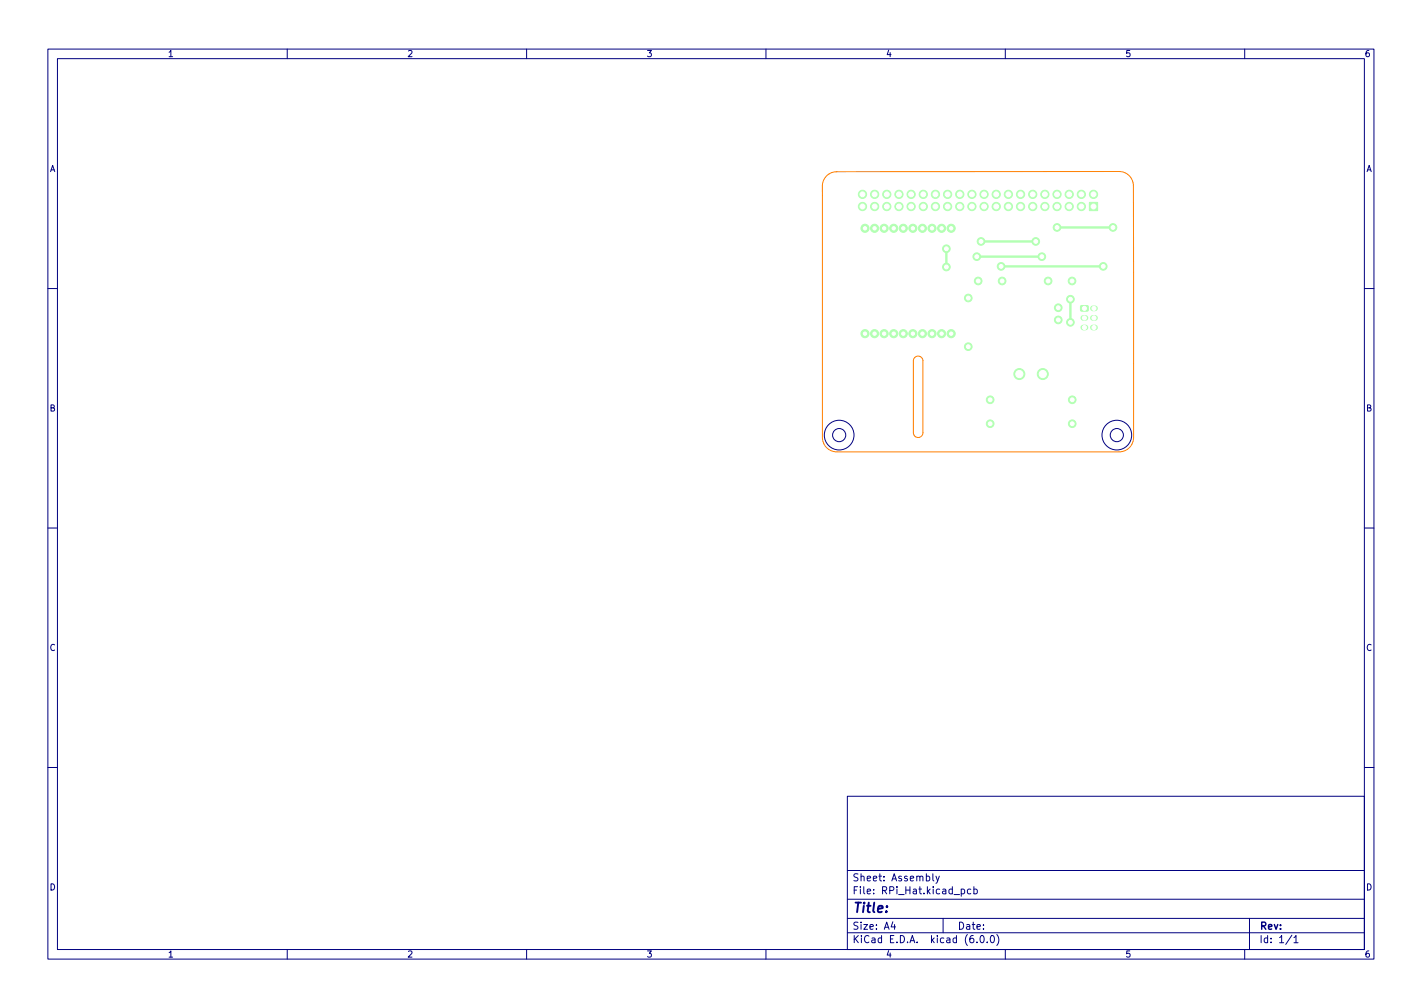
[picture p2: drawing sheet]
<svg xmlns="http://www.w3.org/2000/svg" width="297mm" height="210mm" viewBox="0 0 297 210" stroke-linecap="round" stroke-linejoin="round" font-family="sans-serif">
<g fill="#b3ffb3" stroke="#b3ffb3" stroke-width=".21">
<path d="M227.6 42.3h1.7v1.7h-1.7z"/>
<path d="M225.8 63.9l1.4-.1 .1 .2v.8l-.2 .2h-1.3l-.1-.3z"/>
<circle cx="228.4" cy="40.6" r=".86"/>
<circle cx="225.9" cy="43.1" r=".86"/>
<circle cx="225.9" cy="40.6" r=".86"/>
<circle cx="223.3" cy="43.1" r=".86"/>
<circle cx="223.3" cy="40.6" r=".86"/>
<circle cx="220.8" cy="43.1" r=".86"/>
<circle cx="220.8" cy="40.6" r=".86"/>
<circle cx="218.3" cy="43.1" r=".86"/>
<circle cx="218.3" cy="40.6" r=".86"/>
<circle cx="215.7" cy="43.1" r=".86"/>
<circle cx="215.7" cy="40.6" r=".86"/>
<circle cx="213.2" cy="43.1" r=".86"/>
<circle cx="213.2" cy="40.6" r=".86"/>
<circle cx="210.6" cy="43.1" r=".86"/>
<circle cx="210.6" cy="40.6" r=".86"/>
<circle cx="208.1" cy="43.1" r=".86"/>
<circle cx="208.1" cy="40.6" r=".86"/>
<circle cx="205.6" cy="43.1" r=".86"/>
<circle cx="205.6" cy="40.6" r=".86"/>
<circle cx="203" cy="43.1" r=".86"/>
<circle cx="203" cy="40.6" r=".86"/>
<circle cx="200.5" cy="43.1" r=".86"/>
<circle cx="200.5" cy="40.6" r=".86"/>
<circle cx="197.9" cy="43.1" r=".86"/>
<circle cx="197.9" cy="40.6" r=".86"/>
<circle cx="195.4" cy="43.1" r=".86"/>
<circle cx="195.4" cy="40.6" r=".86"/>
<circle cx="192.9" cy="43.1" r=".86"/>
<circle cx="192.9" cy="40.6" r=".86"/>
<circle cx="190.3" cy="43.1" r=".86"/>
<circle cx="190.3" cy="40.6" r=".86"/>
<circle cx="187.8" cy="43.1" r=".86"/>
<circle cx="187.8" cy="40.6" r=".86"/>
<circle cx="185.2" cy="43.1" r=".86"/>
<circle cx="185.2" cy="40.6" r=".86"/>
<circle cx="182.7" cy="43.1" r=".86"/>
<circle cx="182.7" cy="40.6" r=".86"/>
<circle cx="180.2" cy="43.1" r=".86"/>
<circle cx="180.2" cy="40.6" r=".86"/>
<circle cx="202.3" cy="62.2" r=".8"/>
<circle cx="202.3" cy="72.4" r=".8"/>
<circle cx="223.6" cy="67.3" r=".8"/>
<circle cx="209.3" cy="58.7" r=".8"/>
<circle cx="204.3" cy="58.7" r=".8"/>
<circle cx="223.9" cy="58.7" r=".8"/>
<circle cx="218.9" cy="58.7" r=".8"/>
<circle cx="217.8" cy="78.1" r="1.15"/>
<circle cx="212.9" cy="78.1" r="1.15"/>
<circle cx="221.1" cy="66.8" r=".8"/>
<circle cx="221.1" cy="64.3" r=".8"/>
<circle cx="206.8" cy="83.5" r=".8"/>
<circle cx="206.8" cy="88.5" r=".8"/>
<circle cx="230.5" cy="55.6" r=".8"/>
<circle cx="223.6" cy="62.5" r=".8"/>
<circle cx="224" cy="83.5" r=".8"/>
<circle cx="224" cy="88.5" r=".8"/>
<circle cx="209.1" cy="55.6" r=".8"/>
<circle cx="180.7" cy="47.7" r=".85"/>
<circle cx="182.7" cy="47.7" r=".85"/>
<circle cx="184.7" cy="47.7" r=".85"/>
<circle cx="186.7" cy="47.7" r=".85"/>
<circle cx="188.7" cy="47.7" r=".85"/>
<circle cx="190.7" cy="47.7" r=".85"/>
<circle cx="192.7" cy="47.7" r=".85"/>
<circle cx="194.7" cy="47.7" r=".85"/>
<circle cx="196.7" cy="47.7" r=".85"/>
<circle cx="198.7" cy="47.7" r=".85"/>
<circle cx="198.7" cy="69.7" r=".85"/>
<circle cx="196.7" cy="69.7" r=".85"/>
<circle cx="194.7" cy="69.7" r=".85"/>
<circle cx="192.7" cy="69.7" r=".85"/>
<circle cx="190.7" cy="69.7" r=".85"/>
<circle cx="188.7" cy="69.7" r=".85"/>
<circle cx="186.7" cy="69.7" r=".85"/>
<circle cx="184.7" cy="69.7" r=".85"/>
<circle cx="182.7" cy="69.7" r=".85"/>
<circle cx="180.7" cy="69.7" r=".85"/>
<circle cx="232.5" cy="47.5" r=".8"/>
<circle cx="220.8" cy="47.5" r=".8"/>
<circle cx="197.7" cy="55.7" r=".8"/>
<circle cx="204.9" cy="50.4" r=".8"/>
<circle cx="216.4" cy="50.4" r=".8"/>
<circle cx="197.7" cy="51.9" r=".8"/>
<circle cx="204" cy="53.6" r=".8"/>
<circle cx="217.6" cy="53.6" r=".8"/>
</g>
<path d="M226.3 66.4h.4M226.3 68.4h.4M228.3 64.4h.4M228.3 66.4h.4M228.3 68.4h.4" fill="none" stroke="#b3ffb3" stroke-width="1.2"/>
<path d="M197.7 51.9v3.8M204 53.6h13.6M204.9 50.4h11.5M209.1 55.6h21.4M220.8 47.5h11.7M223.6 62.5v4.8" fill="none" stroke="#b3ffb3" stroke-width=".5"/>
<g fill="#fff" stroke="#fff" stroke-width=".21">
<circle cx="232.5" cy="47.5" r=".4"/>
<circle cx="220.8" cy="47.5" r=".4"/>
<circle cx="197.7" cy="55.7" r=".4"/>
<circle cx="204.9" cy="50.4" r=".4"/>
<circle cx="216.4" cy="50.4" r=".4"/>
<circle cx="197.7" cy="51.9" r=".4"/>
<circle cx="204" cy="53.6" r=".4"/>
<circle cx="217.6" cy="53.6" r=".4"/>
<circle cx="233.3" cy="90.8" r="1.37"/>
<circle cx="175.3" cy="90.8" r="1.37"/>
<circle cx="228.4" cy="43.1" r=".51"/>
<circle cx="228.4" cy="40.6" r=".51"/>
<circle cx="225.9" cy="43.1" r=".51"/>
<circle cx="225.9" cy="40.6" r=".51"/>
<circle cx="223.3" cy="43.1" r=".51"/>
<circle cx="223.3" cy="40.6" r=".51"/>
<circle cx="220.8" cy="43.1" r=".51"/>
<circle cx="220.8" cy="40.6" r=".51"/>
<circle cx="218.3" cy="43.1" r=".51"/>
<circle cx="218.3" cy="40.6" r=".51"/>
<circle cx="215.7" cy="43.1" r=".51"/>
<circle cx="215.7" cy="40.6" r=".51"/>
<circle cx="213.2" cy="43.1" r=".51"/>
<circle cx="213.2" cy="40.6" r=".51"/>
<circle cx="210.6" cy="43.1" r=".51"/>
<circle cx="210.6" cy="40.6" r=".51"/>
<circle cx="208.1" cy="43.1" r=".51"/>
<circle cx="208.1" cy="40.6" r=".51"/>
<circle cx="205.6" cy="43.1" r=".51"/>
<circle cx="205.6" cy="40.6" r=".51"/>
<circle cx="203" cy="43.1" r=".51"/>
<circle cx="203" cy="40.6" r=".51"/>
<circle cx="200.5" cy="43.1" r=".51"/>
<circle cx="200.5" cy="40.6" r=".51"/>
<circle cx="197.9" cy="43.1" r=".51"/>
<circle cx="197.9" cy="40.6" r=".51"/>
<circle cx="195.4" cy="43.1" r=".51"/>
<circle cx="195.4" cy="40.6" r=".51"/>
<circle cx="192.9" cy="43.1" r=".51"/>
<circle cx="192.9" cy="40.6" r=".51"/>
<circle cx="190.3" cy="43.1" r=".51"/>
<circle cx="190.3" cy="40.6" r=".51"/>
<circle cx="187.8" cy="43.1" r=".51"/>
<circle cx="187.8" cy="40.6" r=".51"/>
<circle cx="185.2" cy="43.1" r=".51"/>
<circle cx="185.2" cy="40.6" r=".51"/>
<circle cx="182.7" cy="43.1" r=".51"/>
<circle cx="182.7" cy="40.6" r=".51"/>
<circle cx="180.2" cy="43.1" r=".51"/>
<circle cx="180.2" cy="40.6" r=".51"/>
<circle cx="202.3" cy="62.2" r=".4"/>
<circle cx="202.3" cy="72.4" r=".4"/>
<circle cx="223.6" cy="67.3" r=".4"/>
<circle cx="209.3" cy="58.7" r=".4"/>
<circle cx="204.3" cy="58.7" r=".4"/>
<circle cx="223.9" cy="58.7" r=".4"/>
<circle cx="218.9" cy="58.7" r=".4"/>
<circle cx="217.8" cy="78.1" r=".75"/>
<circle cx="212.9" cy="78.1" r=".75"/>
<circle cx="221.1" cy="66.8" r=".4"/>
<circle cx="221.1" cy="64.3" r=".4"/>
<circle cx="206.8" cy="83.5" r=".4"/>
<circle cx="206.8" cy="88.5" r=".4"/>
<circle cx="230.5" cy="55.6" r=".4"/>
<circle cx="223.6" cy="62.5" r=".4"/>
<circle cx="224" cy="83.5" r=".4"/>
<circle cx="224" cy="88.5" r=".4"/>
<circle cx="209.1" cy="55.6" r=".4"/>
<circle cx="226.5" cy="64.4" r=".42"/>
<circle cx="228.5" cy="64.4" r=".42"/>
<circle cx="226.5" cy="66.4" r=".42"/>
<circle cx="228.5" cy="66.4" r=".42"/>
<circle cx="226.5" cy="68.4" r=".42"/>
<circle cx="228.5" cy="68.4" r=".42"/>
<circle cx="180.7" cy="47.7" r=".35"/>
<circle cx="182.7" cy="47.7" r=".35"/>
<circle cx="184.7" cy="47.7" r=".35"/>
<circle cx="186.7" cy="47.7" r=".35"/>
<circle cx="188.7" cy="47.7" r=".35"/>
<circle cx="190.7" cy="47.7" r=".35"/>
<circle cx="192.7" cy="47.7" r=".35"/>
<circle cx="194.7" cy="47.7" r=".35"/>
<circle cx="196.7" cy="47.7" r=".35"/>
<circle cx="198.7" cy="47.7" r=".35"/>
<circle cx="198.7" cy="69.7" r=".35"/>
<circle cx="196.7" cy="69.7" r=".35"/>
<circle cx="194.7" cy="69.7" r=".35"/>
<circle cx="192.7" cy="69.7" r=".35"/>
<circle cx="190.7" cy="69.7" r=".35"/>
<circle cx="188.7" cy="69.7" r=".35"/>
<circle cx="186.7" cy="69.7" r=".35"/>
<circle cx="184.7" cy="69.7" r=".35"/>
<circle cx="182.7" cy="69.7" r=".35"/>
<circle cx="180.7" cy="69.7" r=".35"/>
</g>
<path d="M172.7 36.7a3 3 0 0 1 2.1-.8l59-.1a3 3 0 0 1 3 3v52.5a3 3 0 0 1-3 3h-59a3 3 0 0 1-3-3v-52.4a3 3 0 0 1 .9-2.2zM191.1 74.6a1 1 0 0 1 1.1-.2 1 1 0 0 1 .6 .9v15a1 1 0 0 1-1 1 1 1 0 0 1-1-1v-15z" fill="none" stroke="#ff8000" stroke-width=".21"/>
<g fill="none" stroke="#000080" stroke-width=".21">
<path d="M10 10.2h277v190.1h-277zM12 12.2h273v186.1h-273zM60 10.2v2M110 10.2v2M160 10.2v2M210 10.2v2M260 10.2v2M10 60.2h2M285 60.2h2M10 110.2h2M285 110.2h2M10 160.2h2"/>
<path d="M177 166.3h108v32h-108zM285 160.2h2M60 198.3v2M110 198.3v2M160 198.3v2M177 194.8h108M177 191.8h108M177 187.8h108M177 181.8h108M186.5 192.5l-.4 1h1M186.9 193v1M194.9 182.4v1.3l.2 .2"/>
<path d="M195.5 182.9l.4 1M196.2 182.9l-.5 1.4-.2 .1M197 191.8v3M200.8 185.7l.4-.1 .3 .3-.1 .7h-.6M202.8 185.7l-.4-.1-.3 .3 .1 .7h.6M203.4 185.7l.5-.1 .2 .3-.1 .7h-.6M203.4 185.1v1.5M204.1 196.7v.1M204.9 195.4l.2-.1a.8 .8 0 0 1 .5 .8 .8 .8 0 0 1-.5 .7 1 1 0 0 1-.2-1.4zM206.2 196.7v.1M207 195.5l.2-.2a.8 .8 0 0 1 .5 .8 .8 .8 0 0 1-.5 .7l-.2-.1-.1-.4zM208.2 195.1a1.72 1.72 0 0 1 0 2.3"/>
<path d="M210 198.3v2M260 198.3v2M261 191.8v6.5M269.9 195.3l-1.3 1.9M270.3 195.8l.4-.5v1.5M270.3 196.8h.8"/>
<circle cx="175.3" cy="90.8" r="3.1"/>
<circle cx="175.3" cy="90.8" r="1.37"/>
<circle cx="233.3" cy="90.8" r="3.1"/>
<circle cx="233.3" cy="90.8" r="1.37"/>
</g>
<text font-size="2.8" fill="#000080" x="178" y="190.6">Title:</text>
<g font-size="2.1" fill="#000080">
<text x="178" y="184">Sheet: Assembly</text>
<text x="178" y="186.7">File: RPi_Hat.kicad_pcb</text>
<text x="178" y="196.9">KiCad E.D.A. kicad (6.0.0)</text>
<text x="178" y="194.1">Size: A4</text>
<text x="200" y="194.1">Date:</text>
<text x="263" y="194.1">Rev:</text>
<text x="263" y="196.9">Id: 1/1</text>
</g>
<g font-size="1.8" fill="#000080">
<text x="35" y="11.9">1</text>
<text x="85" y="11.9">2</text>
<text x="135" y="11.9">3</text>
<text x="185" y="11.9">4</text>
<text x="235" y="11.9">5</text>
<text x="285" y="11.9">6</text>
<text x="10.3" y="35.9">A</text>
<text x="285.3" y="35.9">A</text>
<text x="10.3" y="85.9">B</text>
<text x="285.3" y="85.9">B</text>
<text x="10.3" y="135.9">C</text>
<text x="285.3" y="135.9">C</text>
<text x="10.3" y="185.9">D</text>
<text x="285.3" y="185.9">D</text>
<text x="35" y="199.9">1</text>
<text x="85" y="199.9">2</text>
<text x="135" y="199.9">3</text>
<text x="185" y="199.9">4</text>
<text x="235" y="199.9">5</text>
<text x="285" y="199.9">6</text>
</g>
</svg>
